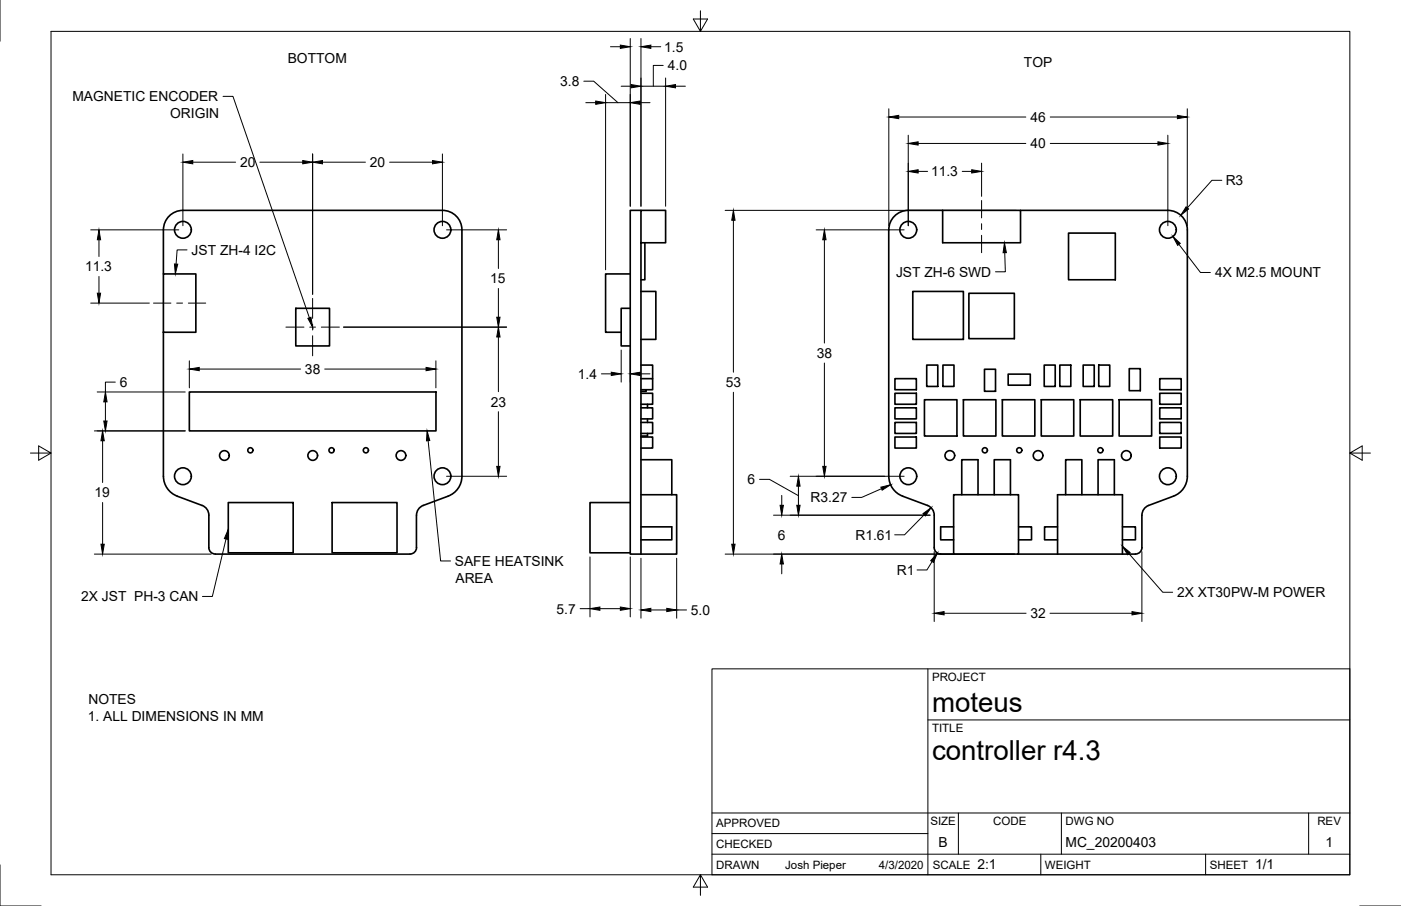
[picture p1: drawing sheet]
<svg xmlns="http://www.w3.org/2000/svg" width="432mm" height="279mm" viewBox="0 0 432 279" stroke-linecap="round" stroke-linejoin="round" font-family="sans-serif">
<!-- layer: Visible -->
<g fill="none" stroke="#000" stroke-width=".51">
<path d="M197.5 74.9h7.6v-10h-7.6v106M197.5 64.9h-3.3v106h14.4v-18.3h-11.1M198.8 74.9v11.4h-1.3M290.5 64.9h24v10h-24zM290.5 64.9h-10.6a6 6 0 0 0-6 6v76a6.6 6.6 0 0 0 4.3 6.1M314.5 64.9h45.4M329.3 71.9h14.4v14.4h-14.4zM359.9 64.9a6 6 0 0 1 6.1 6v76a6.6 6.6 0 0 1-4.3 6.1l-7.7 2.9-.9 .5-.7 .9-.4 1.6-.1 10M50.4 84.5h10v18h-10zM50.4 84.5v-13.6a6 6 0 0 1 6-6h80a6 6 0 0 1 6 6v76a6.6 6.6 0 0 1-4.3 6.1l-7.6 2.9-1 .5-.7 .9-.4 1.6v10M91.2 95.1h10.4v11.6h-10.4zM194.2 84.5h-7.6v18h4.9"/>
<path d="M194.2 95.1h-2.7v11.6h2.7M197.5 89.9h4.6v14.8h-4.6M281.3 89.9h15.6v14.8h-15.6zM298.6 90.4h14v14h-14zM50.4 102.5v44.4a6.6 6.6 0 0 0 4.2 6.1l7.7 2.9 .9 .5 .7 .9 .5 1.6v10M197.5 116.8h3.6v3.4h-3.6M197.5 112.6h3.6v4.2M275.8 116.8h6.6v3.4h-6.6zM285.6 112.6h3.4v6.6h-3.4zM290.6 112.6h3.4v6.6h-3.4zM303.4 113.9h3.4v6.8h-3.4zM310.7 115.4h6.8v3.4h-6.8z"/>
<path d="M321.8 112.6h3.4v6.6h-3.4zM326.6 112.6h3.4v6.6h-3.4zM333.8 112.6h3.4v6.6h-3.4zM338.6 112.6h3.4v6.6h-3.4zM348 113.7h3.5v6.8h-3.5zM357.4 116.8h6.6v3.4h-6.6zM58.4 120.9h76v12h-76zM197.5 121.3h3.6v3.4h-3.6M197.5 134.8h3.6v3.4h-3.6M197.5 125.8h3.6v3.4h-3.6M197.5 130.3h3.6v3.4h-3.6M199.2 120.2v.5h-1.7"/>
<path d="M199.6 133.7v.8h-2.1M199.6 124.7v1.1M199.6 129.2v1.1M275.8 121.3h6.6v3.4h-6.6zM275.8 134.8h6.6v3.4h-6.6zM275.8 125.8h6.6v3.4h-6.6zM275.8 130.3h6.6v3.4h-6.6zM284.9 123.3h10v11.2h-10zM296.9 123.3h10v11.2h-10zM308.9 123.3h10v11.2h-10zM320.9 123.3h10v11.2h-10zM332.9 123.3h10v11.2h-10z"/>
<path d="M344.9 123.3h10v11.2h-10zM357.4 134.8h6.6v3.4h-6.6zM357.4 121.3h6.6v3.4h-6.6zM357.4 130.3h6.6v3.4h-6.6zM357.4 125.8h6.6v3.4h-6.6zM70.4 155h20v15.5h-20zM102.4 155h20v15.5h-20zM194.2 155h-12.4v15.5h12.4M197.5 141.8h9.6v10.8M278.2 153l7.6 2.9 1 .5 .7 .9 .4 1.6v10M293.9 152.6h20v18.3h-20zM296.4 152.6v-10.8h5v10.8"/>
<path d="M306.4 152.6v-10.8h5v10.8M328.4 152.6v-10.8h5v10.8M338.4 152.6v-10.8h5.1v10.8M64.4 168.9a2 2 0 0 0 2 2M66.4 170.9h60M128.4 168.9a2 2 0 0 1-2 2M197.5 162.5h9.6v4h-9.6M287.9 168.9a2 2 0 0 0 2 2M289.9 170.9h4M293.9 162.5h-4v4h4M313.9 162.5h4v4h-4M313.9 170.9h36"/>
<path d="M325.9 162.5h-4v4h4M325.9 170.9v-18.3h20v18.3M345.9 162.5h4v4h-4M352 168.9a2 2 0 0 1-2 2"/>
<circle cx="56.4" cy="70.9" r="2.59"/>
<circle cx="136.4" cy="70.9" r="2.59"/>
<circle cx="279.9" cy="70.9" r="2.59"/>
<circle cx="359.9" cy="70.9" r="2.59"/>
<circle cx="77.2" cy="138.9" r=".79"/>
<circle cx="102.2" cy="138.9" r=".79"/>
<circle cx="112.8" cy="138.9" r=".79"/>
<circle cx="303.5" cy="138.9" r=".79"/>
<circle cx="314.1" cy="138.9" r=".79"/>
<circle cx="339.1" cy="138.9" r=".79"/>
<circle cx="56.4" cy="146.9" r="2.59"/>
<circle cx="69.2" cy="140.5" r="1.49"/>
<circle cx="96.4" cy="140.5" r="1.49"/>
<circle cx="123.6" cy="140.5" r="1.49"/>
<circle cx="136.4" cy="146.9" r="2.59"/>
<circle cx="279.9" cy="146.9" r="2.59"/>
<circle cx="292.7" cy="140.5" r="1.49"/>
<circle cx="319.9" cy="140.5" r="1.49"/>
<circle cx="347.1" cy="140.5" r="1.49"/>
<circle cx="359.9" cy="146.9" r="2.59"/>
</g>
<!-- layer: Border -->
<path d="M0 0v12.7M15.7 9.7h400.3v260.1h-400.3zM215.9 3.3v6.4l-2.2-3.8h4.4l-2.2 3.8M9.4 139.7h6.3l-3.8-2.2v4.4l3.8-2.2M416 139.7l3.8 2.2v-4.4l-3.8 2.2h6.4M0 266.7v12.7h12.7M215.9 269.8l2.2 3.8h-4.4l2.2-3.8v6.3M419.1 279.4h12.7" fill="none" stroke="#000" stroke-width=".31"/>
<!-- layer: Titleblock -->
<path d="M219.4 206.3h196.6v63.5h-196.6zM286 206.3v63.5M286 222h130M219.4 257.1h66.6M219.4 250.7h196.6M295.4 250.7v12.7M327.1 250.7v12.7M403.3 250.7v12.7M219.4 263.4h196.6M320.8 263.4v6.4M371.6 263.4v6.4" fill="none" stroke="#000" stroke-width=".31"/>
<!-- layer: Center Lines -->
<path d="M302.5 61.8v5.4M302.5 69v1.8M302.5 72.6v5.3M47.3 93.5h5.4M54.5 93.5h1.8M58 93.5h5.4M96.4 92v6.2M96.4 100v1.8M88.1 100.9h5.6M95.5 100.9h1.7M96.4 103.5v6.2M99 100.9h5.6" fill="none" stroke="#000" stroke-width=".31"/>
<!-- layer: Dimensions -->
<g fill="none" stroke="#000" stroke-width=".31">
<path d="M188.2 14.4h3M194.2 11.9v51.7M197.5 11.9v51.7M200.6 14.4h3M179.9 25h3.1l7.5 6.7M180.6 31.7h3M186.6 29.1v54.1M186.6 31.7h7.6M191.5 26.6h3M197.3 31.7h3M197.5 26.6h7.6M204.4 20.2h-3v6.4"/>
<path d="M205.1 24v39.6M208.2 26.6h3M273.9 33.5v36.1M277 36.1h39.2M323.7 36.1h39.2M365.9 33.5v36.1M56.4 47.5v22.1M59.4 50h13.2M80.1 50h13.2M96.4 47.5v43.3M99.4 50h13.2M120.1 50h13.2"/>
<path d="M136.4 47.5v22.1M279.9 41.7v27.9M283 44.2h33.2M283 52.9h2.9M296.6 52.9h2.9M302.5 50.3v10.3M323.7 44.2h33.2M359.9 41.7v27.9M376.6 55.6h-3.1l-7.5 8.5M28 70.9h27.1M30.5 73.9v5.2M137.6 70.9h18.5"/>
<path d="M153.6 73.9v8.9M223.5 64.9h89.8M226 67.9v46.9M251.5 70.9h27.2M254.1 73.9v31.9M363.4 75.4l6.6 8.6h3M28 93.5h18M30.5 85.3v5.1M153.6 89v8.8M35.5 117.8h-3v3.1M58.4 111.3v8.3M61.4 113.8h31.2"/>
<path d="M100.1 113.8h31.2M105.9 100.9h50.2M134.3 111.3v8.3M153.6 103.9v16.9M185.4 115.3h3M191.5 108v9.8M194.2 108v9.8M197.3 115.3h3M254.1 112v31.8M29.1 132.9h28M30 120.9h27.1M31.6 135.9v12.9"/>
<path d="M32.5 123.9v5.9M153.6 127v16.8M226 121v46.8M31.6 155v12.8M137.6 146.9h18.5M234.1 147.8h3.1l8.9 5.1M238.4 158.9h48.3M240.9 152.8v3M243.5 146.9h35.2M246.1 149.9v5.9M271.7 150.7l-6.1 2.7h-3.1M284.8 158.8l-6 6.1h-3.1"/>
<path d="M29.1 170.9h36M181.8 171.7v18.5M194.2 171.7v18.5M197.5 172.1v18.5M208.6 172.1v18.5M223.5 170.9h89.2M240.9 173.9v3.1M287.3 173.2l-1.6 2.6h-3.1M287.9 170.1v21.6M351.9 170.1v21.6M178.8 187.7h3M184.9 187.7h6.3"/>
<path d="M200.6 188.1h4.9M208.6 188.1h3M291 189.1h25.3M323.6 189.1h25.3"/>
</g>
<g fill="#000" stroke="#000" stroke-width=".31">
<path d="M191.2 13.9l3 .5-3 .5zM197.5 14.4l3.1-.5v1zM183.6 31.2l3 .5-3 .5zM194.5 26.1l3 .5-3 .5zM194.2 31.7l3.1-.5v1zM205.1 26.6l3.1-.5v1zM273.9 36.1l3.1-.5v1zM362.9 35.6l3 .5-3 .5zM56.4 50l3-.5v1zM93.3 49.5l3.1 .5-3.1 .5zM96.4 50l3-.5v1zM133.3 49.5l3.1 .5-3.1 .5z"/>
<path d="M279.9 44.2l3.1-.5v1zM279.9 52.9l3.1-.6v1.1zM299.5 52.3l3 .6-3 .5zM356.9 43.7l3 .5-3 .5zM30.5 70.9l.5 3h-1zM153.6 70.9l.5 3h-1zM226 64.9l.5 3h-1zM254.1 70.9l.5 3h-1zM361.5 72.9l2.3 2.2-.8 .6zM365.6 63.8l.7 .7-2.4 1.9zM30 90.4h1l-.5 3.1zM153.1 97.8h1l-.5 3.1z"/>
<path d="M58.4 113.8l3-.5v1zM131.3 113.3l3 .5-3 .5zM153.6 100.9l.5 3h-1zM188.4 114.8l3.1 .5-3.1 .5zM194.2 115.3l3.1-.5v1zM31.6 132.9l.5 3h-1zM32 129.8h1l-.5 3.1zM32.5 120.9l.5 3h-1zM153.1 143.8h1l-.5 3.1zM240.4 155.8h1l-.5 3.1zM245.6 155.8h1l-.5 3.1zM246.1 146.9l.5 3h-1z"/>
<path d="M253.6 143.8h1l-.5 3.1zM271.5 150.2l3-.7-2.6 1.7zM284.5 158.4l2.5-1.8-1.8 2.5zM31.1 167.8h1l-.5 3.1zM225.5 167.8h1l-.5 3.1zM240.9 170.9l.5 3h-1zM288.9 170.6l-1.2 2.8-.8-.5zM181.8 187.7l3.1-.5v1zM191.2 187.2l3 .5-3 .5zM197.5 188.1l3.1-.5v1zM205.5 187.6l3.1 .5-3.1 .5zM287.9 189.1l3.1-.5v1z"/>
<path d="M348.9 188.6l3 .5-3 .5z"/>
</g>
<!-- layer: Annotations -->
<path d="M309.6 74.9l.6 3h-1zM53.8 81.4l1 .1-.8 3zM94.9 98.2l.9-.4 .6 3.1zM131.6 132.9l.9 2.9-1.1 .2zM70.4 163.3l-.3 3-.9-.2zM345.9 168.4l2.4 2-.7 .7z" fill="#000" stroke="#000" stroke-width=".31"/>
<path d="M68.7 29.7h3.1l23.6 68.3M57.6 77.1h-3l-.3 4.3M309.7 77.9l.2 5.9h-3.1M132 135.9l3.8 37.1h3.1M69.7 166.2l-4.3 17.7h-3M347.9 170.7l10.5 11.9h3" fill="none" stroke="#000" stroke-width=".31"/>
<g font-size="8.5">
<text x="287.3" y="219.5">moteus</text>
<text x="287.3" y="234.5">controller r4.3</text>
</g>
<g font-size="4.3">
<text x="204.7" y="15.9">1.5</text>
<text x="88.7" y="19.3">BOTTOM</text>
<text x="205.9" y="21.7">4.0</text>
<text x="315.6" y="20.6">TOP</text>
<text x="172.7" y="26.5">3.8</text>
<text x="22.3" y="31.3">MAGNETIC ENCODER</text>
<text x="52.4" y="36.4">ORIGIN</text>
<text x="317.6" y="37.6">46</text>
<text x="317.6" y="45.7">40</text>
<text x="74" y="51.5">20</text>
<text x="114" y="51.5">20</text>
<text x="287" y="54.4">11.3</text>
<text x="377.8" y="57.1">R3</text>
<text x="26.2" y="83.7">11.3</text>
<text x="59.1" y="78.6">JST ZH-4 I2C</text>
<text x="151.1" y="87.4">15</text>
<text x="276.2" y="85.4">JST ZH-6 SWD</text>
<text x="374.5" y="85.5">4X M2.5 MOUNT</text>
<text x="251.7" y="110.4">38</text>
<text x="36.9" y="119.3">6</text>
<text x="94" y="115.3">38</text>
<text x="178.1" y="116.8">1.4</text>
<text x="223.7" y="119.4">53</text>
<text x="151.3" y="125.4">23</text>
<text x="230.4" y="149.3">6</text>
<text x="29.1" y="153.4">19</text>
<text x="249.8" y="154.9">R3.27</text>
<text x="239.8" y="166.6">6</text>
<text x="263.6" y="166.4">R1.61</text>
<text x="140.2" y="174.6">SAFE HEATSINK</text>
<text x="140.4" y="179.6">AREA</text>
<text x="276.5" y="177.3">R1</text>
<text x="25" y="185.5">2X JST PH-3 CAN</text>
<text x="362.8" y="184.2">2X XT30PW-M POWER</text>
<text x="171.6" y="189.2">5.7</text>
<text x="212.9" y="189.6">5.0</text>
<text x="317.6" y="190.6">32</text>
<text x="27.2" y="217.2">NOTES</text>
<text x="27.1" y="222.3">1. ALL DIMENSIONS IN MM</text>
<text x="289.3" y="261.2">B</text>
<text x="328.4" y="261.2">MC_20200403</text>
<text x="408.5" y="261.2">1</text>
<text x="301.2" y="268.1">2:1</text>
<text x="386.8" y="268.1">1/1</text>
</g>
<g font-size="3.5">
<text x="287.3" y="210.1">PROJECT</text>
<text x="287.3" y="225.8">TITLE</text>
<text x="220.7" y="255.2">APPROVED</text>
<text x="286.7" y="254.5">SIZE</text>
<text x="306.1" y="254.5">CODE</text>
<text x="328.4" y="254.5">DWG NO</text>
<text x="406" y="254.5">REV</text>
<text x="220.7" y="261.5">CHECKED</text>
<text x="220.7" y="267.9">DRAWN</text>
<text x="242" y="267.9">Josh Pieper</text>
<text x="270.9" y="267.9">4/3/2020</text>
<text x="287.5" y="267.9">SCALE</text>
<text x="322.1" y="267.9">WEIGHT</text>
<text x="372.9" y="267.9">SHEET</text>
</g>
</svg>
